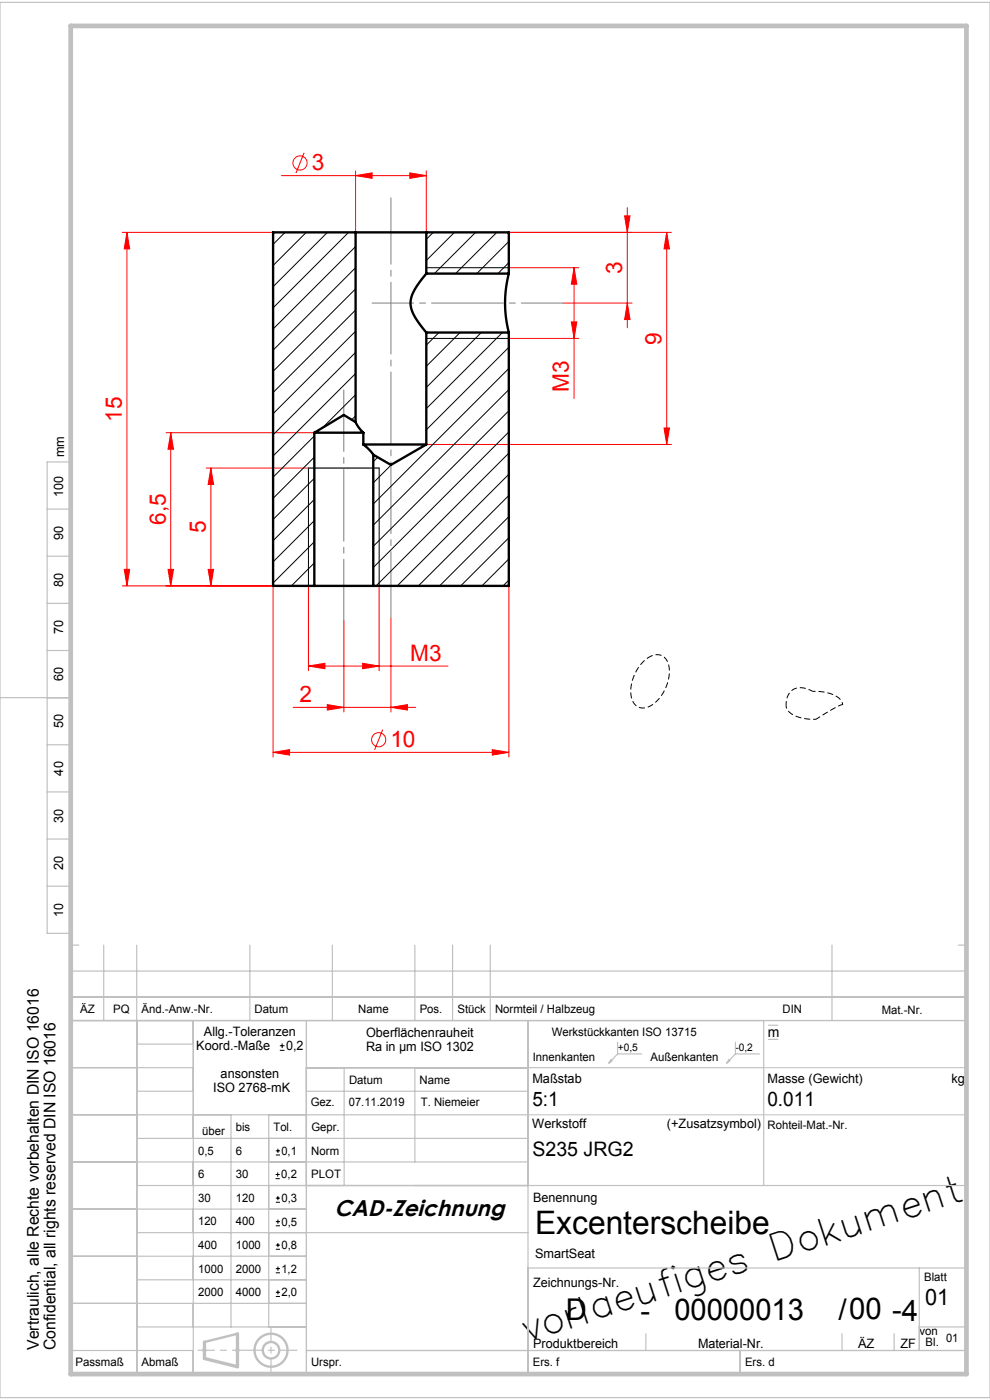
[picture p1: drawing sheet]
<svg xmlns="http://www.w3.org/2000/svg" width="210mm" height="297mm" viewBox="0 0 210 297" stroke-linecap="round" stroke-linejoin="round" font-family="sans-serif">
<g fill="none" stroke="#f00" stroke-width=".21">
<path d="M59.7 37.3h30.7M64.5 32.4l-1.7 4.3M75.4 37.3l3.5-.6v1.1zM75.4 36.3v13M86.9 36.7l3.5 .6-3.5 .5zM90.4 36.3v13M25.9 49.3h32M26.9 49.3v75M26.9 49.3l.6 3.5h-1.2zM107.9 49.3h34.5M107.9 56.8h14.9M121.8 56.8l.6 3.5h-1.2z"/>
<path d="M121.8 56.8v27.7M132.5 45.8h1.1l-.5 3.5zM133.1 44v25.5M141.4 49.3l.6 3.5h-1.2zM141.4 49.3v45M107.9 71.8h14.9M119.4 64.3h14.7M121.2 68.3h1.2l-.6 3.5zM133.1 64.3l.5 3.5h-1.1zM35.2 91.8h31.5M36.2 91.8v32.5M36.2 91.8l.6 3.5h-1.2z"/>
<path d="M43.7 99.3h21.7M44.7 99.3l.6 3.5h-1.1zM44.7 99.3v25M90.4 94.3h52M140.8 90.8h1.2l-.6 3.5zM25.9 124.3h32v36.3M26.3 120.8h1.2l-.6 3.5zM35.6 120.8h1.2l-.6 3.5zM44.2 120.8h1.1l-.6 3.5zM65.4 124.3v18M72.9 131.7v19.4M80.4 124.3v18"/>
<path d="M82.9 131.1v20M107.9 124.3v36.3M57.9 159.6l3.5-.6v1.2zM57.9 159.6h50M62.2 150.1h26M65.4 141.3l3.5-.6v1.2zM65.4 141.3h29.6M69.4 149.5l3.5 .6-3.5 .5zM76.9 140.7l3.5 .6-3.5 .6zM81.2 154.8l-1.7 4.3M82.9 150.1l3.5-.6v1.1zM104.4 159l3.5 .6-3.5 .6z"/>
<circle cx="63.6" cy="34.6" r="1.5"/>
<circle cx="80.3" cy="156.9" r="1.5"/>
</g>
<g fill="none" stroke="#000" stroke-width=".21">
<path d="M90.4 56.8h17.5M90.4 71.8h17.5M65.4 99.3v25M80.4 99.3v25M59.4 222.8h.9M59.4 221.8h.9M59.8 221.4v.9M58.5 250h.8M58.5 249.2h.8M58.5 259.2h.9M58.5 255.1h.9M58.5 254.2h.9"/>
<path d="M58.5 245h.9M58.5 244.1h.9M58.9 248.7v.9M58.9 253.7v.9M58.9 258.7v.9M58.9 243.7v.9M58.5 265h.9M58.5 264.1h.9M58.5 260h.9M58.5 275h.9M58.5 274.2h.9M58.5 270h.9"/>
<path d="M58.5 269.1h.9M58.9 263.7v.9M58.9 273.7v.9M58.9 268.7v.9"/>
</g>
<path d="M65.4 99.3h15" fill="none" stroke="#000" stroke-width=".25"/>
<path d="M166.7 149.7a3.3 3.3 0 0 0 2.8 2.5l2.1 .4h1.5M178.7 149.5a3.3 3.3 0 0 0-2.7-2.4l-2.1-.4h-1.5" fill="none" stroke="#000" stroke-width=".21" stroke-dasharray="1.3 .6" stroke-dashoffset=".7" stroke-linecap="butt"/>
<path d="M178.7 149.5a6.1 6.1 0 0 0-2.8 1.3l-2.8 1.8" fill="none" stroke="#000" stroke-width=".21" stroke-dasharray="1.3 .6" stroke-dashoffset=".2" stroke-linecap="butt"/>
<path d="M166.7 149.7a3.2 3.2 0 0 1 3.3-3.8l1.2 .2 1.2 .6" fill="none" stroke="#000" stroke-width=".21" stroke-dasharray="1.3 .6" stroke-dashoffset=".3" stroke-linecap="butt"/>
<path d="M137.8 139.3a8.6 8.6 0 0 0-3.7 9.2 2.51 2.51 0 0 0 3.9 1.3 8.6 8.6 0 0 0 3.7-9.2 2.51 2.51 0 0 0-3.9-1.3" fill="none" stroke="#000" stroke-width=".21" stroke-dasharray="1.3 .6" stroke-dashoffset=".6" stroke-linecap="butt"/>
<path d="M112 236.5h93M162 226.5h43M42.9 286.4h1M43 286.1l.7 .7M43.4 285.9v1M43.7 286.1l-.7 .7M49.9 286.4h1M50 286.1l.7 .7M50.4 285.9v1M50.7 286.1l-.7 .7" fill="none" stroke="#c0c0c0" stroke-width=".21"/>
<g fill="none" stroke="#c0c0c0" stroke-width=".5">
<path d="M50.4 282.9l-7 1.8"/>
<circle cx="57.5" cy="286.4" r="3.5"/>
<circle cx="57.5" cy="286.4" r="1.75"/>
</g>
<path d="M82.9 131.1v-89.1" fill="none" stroke="#808080" stroke-width=".21" stroke-dasharray="15.2 1.3 1.3 1.3" stroke-dashoffset="1.1"/>
<path d="M78.9 64.3h40.5" fill="none" stroke="#808080" stroke-width=".21" stroke-dasharray="15.2 1.3 1.3 1.3" stroke-dashoffset="6.4"/>
<path d="M72.9 131.7v-49" fill="none" stroke="#808080" stroke-width=".21" stroke-dasharray="15.2 1.3 1.3 1.3" stroke-dashoffset="2.2"/>
<path d="M57.5 291v-9.2" fill="none" stroke="#c0c0c0" stroke-width=".25" stroke-dasharray="6.3 1.3 1.3 1.3" stroke-dashoffset="3.7"/>
<path d="M42 286.4h21" fill="none" stroke="#c0c0c0" stroke-width=".25" stroke-dasharray="6.3 1.3 1.3 1.3" stroke-dashoffset="2.8"/>
<g fill="none" stroke="#c0c0c0" stroke-width=".25">
<path d="M0 .5h210v296h-210zM10 98h5v100h-5zM10 108h5M10 118h5M10 128h5M10 138h5M0 148h15M10 158h5M10 168h5M10 178h5M10 188h5M15 198.5v93h190v-85.5h-190"/>
<path d="M15 216.5h190M15 211.5h190M15 200.5h1.7M22 200.5v16M29 200.5v91M41 216.5v75M53 200.5v16M65 216.5v75M70.5 200.5v16M88 200.5v16M96 200.5v16M104 200.5v16"/>
<path d="M112 216.5v75M162 216.5v35M163 217.5h2M176.5 200.5v16M203.3 200.5h1.7M15 226.5h26M15 236.5h97M29 221.5h12M29 231.5h12M49 236.5v45M57 236.5v45M65 226.5h97"/>
<path d="M65 231.5h47M73 226.5v25M88 226.5v20M129.6 224.9l.2 .2-.6 .4zM131 221.1v2.5M131 223.6h5.1M131 223.6l-1.8 1.9M154.6 224.9l.2 .2-.6 .4zM156 223.6h5.1M156 221.1v2.5M156 223.6l-1.8 1.9M163 220.5h2"/>
<path d="M15 246.5h97M15 256.5h50M29 251.5h176M29 241.5h83M15 266.5h50M15 276.5h50M29 261.5h83M29 271.5h36M112 269h93M195 269v17.5M15 286.5h26M29 281.5h36"/>
<path d="M65 286.5h140M137 283v3.5M157 286.5v5M178.6 283v3.5M189.7 283v3.5M195 281.5h10"/>
</g>
<path d="M50.4 282.9v7l-7-1.7v-3.5" fill="none" stroke="#c0c0c0" stroke-width=".7"/>
<path d="M15 5.5h190v286h-190z" fill="none" stroke="#c0c0c0" stroke-width="1"/>
<g fill="#f00">
<path d="M104.4 159l3.5 .6-3.5 .6zM57.9 159.6l3.5-.6v1.2zM82.9 150.1l3.5-.6v1.1zM69.4 149.5l3.5 .6-3.5 .5zM76.9 140.7l3.5 .6-3.5 .6zM65.4 141.3l3.5-.6v1.2zM86.9 36.7l3.5 .6-3.5 .5zM75.4 37.3l3.5-.6v1.1z"/>
<path d="M133.1 64.3l.5 3.5h-1.1zM132.5 45.8h1.1l-.5 3.5z"/>
<path d="M44.2 120.8h1.1l-.6 3.5zM44.7 99.3l.6 3.5h-1.1zM140.8 90.8h1.2l-.6 3.5zM141.4 49.3l.6 3.5h-1.2zM121.2 68.3h1.2l-.6 3.5zM121.8 56.8l.6 3.5h-1.2z"/>
<path d="M36.2 91.8l.6 3.5h-1.2zM35.6 120.8h1.2l-.6 3.5zM26.9 49.3l.6 3.5h-1.2zM26.3 120.8h1.2l-.6 3.5z"/>
</g>
<g fill="none" stroke="#000" stroke-width=".21">
<path d="M60.5 49.3l-2.6 2.5M65 49.3l-7.1 7M69.5 49.3l-11.6 11.5M73.9 49.3l-16 16M75.4 52.3l-17.5 17.5M75.4 56.8l-17.5 17.5M91.9 49.3l-1.5 1.5M96.4 49.3l-6 6M100.9 49.3l-8.8 8.7M105.4 49.3l-8.8 8.7M107.9 55.7l-2.3 2.3M107.9 51.2l-6.8 6.8"/>
<path d="M75.4 61.3l-17.5 17.5M75.4 65.8l-17.5 17.5M75.4 70.3l-17.5 17.5M75.4 74.8l-17.5 17.5M75.4 79.2l-17.5 17.5M93.1 70.5l-2.7 2.7M97.6 70.5l-7.2 7.2M102.1 70.5l-11.7 11.7M106.6 70.5l-16.2 16.2M107.9 73.7l-17.5 17.5M107.9 78.2l-28.7 28.7M66.7 97l-8.8 8.7"/>
<path d="M66.7 92.5l-8.8 8.7M75.4 88.2l-.8 .8M75.4 83.7l-7 7.1M80.1 97l-.9 .9M83.1 98.5l-3.9 3.9M107.9 82.7l-28.7 28.7M107.9 87.2l-28.7 28.7M107.9 91.6l-28.7 28.8M107.9 96.1l-28.1 28.2M66.7 101.5l-8.8 8.7M66.7 106l-8.8 8.7M66.7 110.4l-8.8 8.8"/>
<path d="M66.7 119.4l-4.9 4.9M66.7 114.9l-8.8 8.8M107.9 100.6l-23.6 23.7M107.9 105.1l-19.2 19.2M107.9 109.6l-14.7 14.7M107.9 114.1l-10.2 10.2M107.9 118.6l-5.7 5.7M66.7 123.9l-.4 .4M107.9 123.1l-1.2 1.2"/>
</g>
<g fill="none" stroke="#000" stroke-width=".5">
<path d="M75.4 49.3h15M75.4 49.3v40.2M75.4 49.3h-17.5v75h8.8M90.4 58l-1 1.3a9 9 0 0 0-2.3 5.3 12.3 12.3 0 0 0 3.2 5.7l.1 .2M90.4 58h17.5M90.4 49.3v8.7M90.4 49.3h17.5v8.7M107.9 58v.1a25 25 0 0 0 0 12.4M90.4 70.5h17.5M90.4 70.5v23.8M107.9 70.5v53.8h-28.7M66.7 91.8h10.4"/>
<path d="M66.7 91.8v32.5M75.4 89.5l.6 1.1 1.1 1.2M75.4 89.5l-2.5-1.5-6.2 3.8M77.1 94.3h13.3M77.1 94.3l1.1 1 1 1.2M77.1 91.8v2.5M79.2 96.5v27.8M90.4 94.3l-7.5 4.3-3.7-2.1M66.7 124.3h12.5"/>
</g>
<text font-size="7.8" x="112.2" y="284.6" transform="rotate(-18 112.2 284.6)">vorlaeufiges Dokument</text>
<text font-size="6.9" x="113.5" y="261.7">Excenterscheibe</text>
<g font-size="6.3">
<text x="120" y="279.9">D</text>
<text x="135.8" y="280.2">-</text>
<text x="143" y="279.9">00000013</text>
<text x="177.8" y="280">/00 -4</text>
</g>
<g font-size="4.8" fill="#f00">
<text x="66.1" y="36.2">3</text>
<text x="132" y="58.1" transform="rotate(-90 132 58.1)">3</text>
<text x="140.3" y="73.1" transform="rotate(-90 140.3 73.1)">9</text>
<text x="120.7" y="83.2" transform="rotate(-90 120.7 83.2)">M3</text>
<text x="25.9" y="89.5" transform="rotate(-90 25.9 89.5)">15</text>
<text x="35.1" y="111.4" transform="rotate(-90 35.1 111.4)">6,5</text>
<text x="43.7" y="113.1" transform="rotate(-90 43.7 113.1)">5</text>
<text x="87" y="140.2">M3</text>
<text x="63.5" y="149">2</text>
<text x="82.8" y="158.5">10</text>
</g>
<g font-size="4.8">
<text x="70.9" y="257.9">CAD-Zeichnung</text>
<text x="196.2" y="276.8">01</text>
</g>
<g font-size="4.2">
<text x="112.9" y="234.7">5:1</text>
<text x="162.8" y="234.6">0.011</text>
<text x="112.9" y="245.1">S235 JRG2</text>
</g>
<g font-size="3.4">
<text x="8.3" y="286.4" transform="rotate(-90 8.3 286.4)">Vertraulich, alle Rechte vorbehalten DIN ISO 16016</text>
<text x="11.8" y="286.4" transform="rotate(-90 11.8 286.4)">Confidential, all rights reserved DIN ISO 16016</text>
</g>
<text font-size="3" x="162.9" y="220">m</text>
<g font-size="2.7">
<text x="13.6" y="97" transform="rotate(-90 13.6 97)">mm</text>
<text x="13.4" y="105.5" transform="rotate(-90 13.4 105.5)">100</text>
<text x="13.4" y="114.5" transform="rotate(-90 13.4 114.5)">90</text>
<text x="13.4" y="124.5" transform="rotate(-90 13.4 124.5)">80</text>
<text x="13.4" y="134.5" transform="rotate(-90 13.4 134.5)">70</text>
<text x="13.4" y="144.5" transform="rotate(-90 13.4 144.5)">60</text>
<text x="13.4" y="154.5" transform="rotate(-90 13.4 154.5)">50</text>
<text x="13.4" y="164.5" transform="rotate(-90 13.4 164.5)">40</text>
<text x="13.4" y="174.5" transform="rotate(-90 13.4 174.5)">30</text>
<text x="13.4" y="184.5" transform="rotate(-90 13.4 184.5)">20</text>
<text x="13.4" y="194.5" transform="rotate(-90 13.4 194.5)">10</text>
<text x="43.3" y="219.8">Allg.-Toleranzen</text>
<text x="77.7" y="219.9">Oberflächenrauheit</text>
<text x="41.6" y="222.8">Koord.-Maße</text>
<text x="60.7" y="222.8">0,2</text>
<text x="77.6" y="222.9">Ra in µm ISO 1302</text>
<text x="45.2" y="231.8">ISO 2768-mK</text>
<text x="46.8" y="228.8">ansonsten</text>
<text x="112.9" y="229.8">Maßstab</text>
<text x="162.8" y="229.8">Masse (Gewicht)</text>
<text x="201.8" y="229.7">kg</text>
<text x="112.9" y="239.4">Werkstoff</text>
<text x="141.5" y="239.4">(+Zusatzsymbol)</text>
<text x="113.1" y="255">Benennung</text>
<text x="113.5" y="266.8">SmartSeat</text>
<text x="113.1" y="272.9">Zeichnungs-Nr.</text>
<text x="113.1" y="286">Produktbereich</text>
<text x="148.1" y="285.9">Material-Nr.</text>
<text x="182" y="285.9">ÄZ</text>
<text x="191" y="285.9">ZF</text>
</g>
<g font-size="2.5">
<text x="17" y="215">ÄZ</text>
<text x="24" y="215">PQ</text>
<text x="30" y="215">Änd.-Anw.-Nr.</text>
<text x="54" y="215">Datum</text>
<text x="76" y="215">Name</text>
<text x="89" y="215">Pos.</text>
<text x="97" y="215">Stück</text>
<text x="105" y="215">Normteil / Halbzeug</text>
<text x="166" y="215">DIN</text>
<text x="187" y="215">Mat.-Nr.</text>
<text x="117" y="219.8">Werkstückkanten ISO 13715</text>
<text x="113" y="225">Innenkanten</text>
<text x="138" y="225">Außenkanten</text>
<text x="74" y="230">Datum</text>
<text x="89" y="230">Name</text>
<text x="50" y="240">bis</text>
<text x="58" y="240">Tol.</text>
<text x="65.9" y="234.7">Gez.</text>
<text x="66" y="240">Gepr.</text>
<text x="74" y="234.7">07.11.2019</text>
<text x="89.3" y="234.7">T. Niemeier</text>
<text x="162.8" y="239.4">Rohteil-Mat.-Nr.</text>
<text x="42" y="245">0,5</text>
<text x="42.9" y="240.8">über</text>
<text x="50.1" y="245">6</text>
<text x="59.7" y="245">0,1</text>
<text x="66" y="245">Norm</text>
<text x="42" y="250">6</text>
<text x="50" y="250">30</text>
<text x="59.7" y="250">0,2</text>
<text x="66" y="250">PLOT</text>
<text x="42" y="255">30</text>
<text x="50" y="255">120</text>
<text x="59.7" y="255">0,3</text>
<text x="42" y="260">120</text>
<text x="50" y="260">400</text>
<text x="59.7" y="260">0,5</text>
<text x="42.1" y="270">1000</text>
<text x="42.1" y="265">400</text>
<text x="50" y="270">2000</text>
<text x="50" y="265">1000</text>
<text x="59.7" y="265">0,8</text>
<text x="59.7" y="270">1,2</text>
<text x="42" y="275">2000</text>
<text x="50" y="275">4000</text>
<text x="59.7" y="275">2,0</text>
<text x="196" y="271.8">Blatt</text>
<text x="195" y="283.3">von</text>
<text x="196.3" y="285.6">Bl.</text>
<text x="200.7" y="284.7">01</text>
<text x="16" y="289.8">Passmaß</text>
<text x="30" y="289.8">Abmaß</text>
<text x="66" y="289.8">Urspr.</text>
<text x="113" y="289.8">Ers. f</text>
<text x="158" y="289.8">Ers. d</text>
</g>
<g font-size="2.2">
<text x="131" y="222.9">+0,5</text>
<text x="156" y="222.9">-0,2</text>
</g>
</svg>
